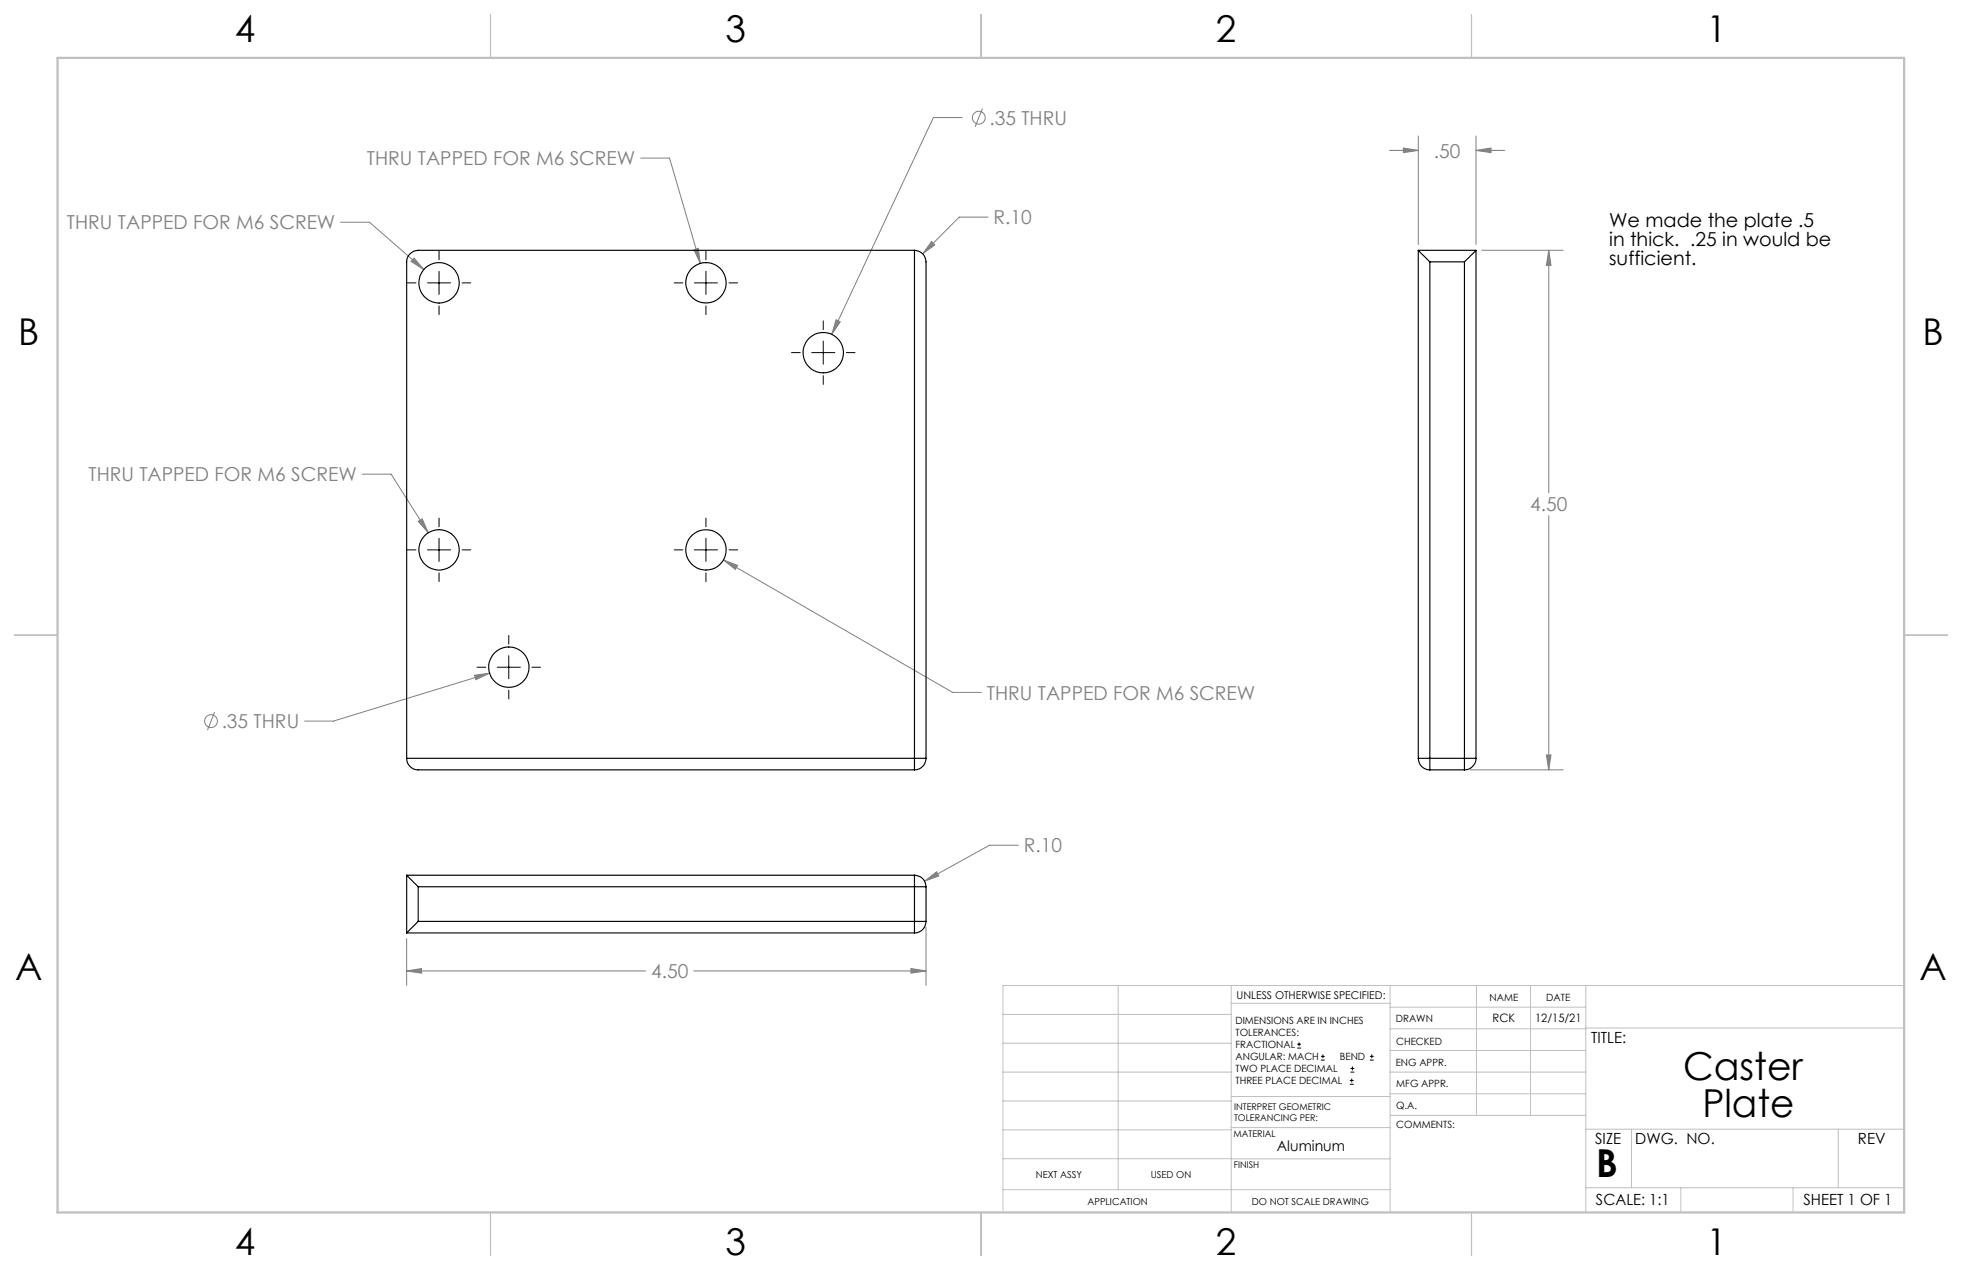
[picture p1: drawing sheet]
<svg xmlns="http://www.w3.org/2000/svg" width="432mm" height="279mm" viewBox="0 0 432 279" stroke-linecap="round" stroke-linejoin="round" font-family="sans-serif">
<g fill="none" stroke="#808080" stroke-width=".22">
<path d="M141 34.8h6.4l6.7 23.2M211.8 25.9h-6.4l-22.3 47.7M216.2 23.9l-1.6 4M305.8 33.1h6.3M308.9 32.6l3.2 .5-3.2 .5zM312.1 29.9v23.9M324.8 33.1l3.4-.5v1zM324.8 29.9v23.9M324.8 33.1h6.4M75 48.9h6.3l12 10.4M91.1 56.8l2.2 2.5-2.8-1.8zM152.7 54.9l1-.3 .4 3.4z"/>
<path d="M205 53.1l.7 .8-2.6 1.9zM217.5 47.8h-6.4l-8 8M326.1 55.1h17.9M340.9 55.1l.4 3.3h-1zM340.9 55.1v53.3M184 70.3l.9 .5-1.8 2.8zM79.7 104.3h6.4l8.2 12.9M92 114.7l.9-.5 1.4 3zM340.9 113.5v55.9M159.2 123.2l3.1 1.2-.5 .9zM159.2 123.2l50.5 29.1h6.3M47.2 156.6l-1.6 4.1"/>
<path d="M104.4 148.6l3.3-.5-3 1.4zM107.7 148.1l-34.3 10.5h-6.4M323.6 169.4h20.4M340.3 166.1h1l-.4 3.3zM203.5 193.9l2.6-2.1 .5 .9zM224.1 185.9h-6.3l-14.3 8M89.5 213.6l3.3-.5v1zM89.5 206.5v10.3M89.5 213.6h52.6M152.7 213.6h51.1M200.5 213.1l3.3 .5-3.3 .5zM203.8 204v12.8"/>
<circle cx="215.4" cy="25.9" r="1.41"/>
<circle cx="46.4" cy="158.7" r="1.4"/>
</g>
<g fill="none" stroke="#000" stroke-width=".22">
<path d="M96.6 55.2v2M96.6 59.7v5.1M155.4 55.2v2M155.4 59.7v5.1M89.6 62.2h1.9M94.1 62.2h5.1M96.6 67.3v1.9M101.7 62.2h1.9M148.4 62.2h1.9M152.8 62.2h5.1M155.4 67.3v1.9M160.4 62.2h1.9"/>
<path d="M174.2 77.6h1.9M178.6 77.6h5.1M181.2 70.6v1.9M181.2 75v5.1M186.3 77.6h1.9M181.2 82.7v1.9M96.6 114v1.9M96.6 118.4v5.1M155.4 114v1.9M155.4 118.4v5.1M89.6 121h1.9M94.1 121h5.1"/>
<path d="M96.6 126v2M101.7 121h1.9M112 139.8v1.9M148.4 121h1.9M152.8 121h5.1M155.4 126v2M160.4 121h1.9M105 146.8h1.9M109.4 146.8h5.1M112 144.3v5M112 151.9v1.9M117.1 146.8h1.9"/>
<path d="M285.5 230.6h.8M285.5 229.7h.8M285.9 229.3v.9M290.7 233.2h.8M290.7 232.4h.8M291.1 232v.8M297.1 238.5h.8M297.1 237.7h.8M297.2 235.9h.9M297.2 235.1h.9M297.5 237.3v.8M297.6 234.6v.9"/>
<path d="M301.5 233.2h.8M301.5 232.4h.8M301.9 232v.8"/>
</g>
<g fill="none" stroke="#c0c0c0" stroke-width=".22">
<path d="M246.1 216.8v44.9M271 216.8v49.9M305.9 216.8v49.9M324.9 216.8v28.6M336.8 216.8v28.6M349 216.8v49.9M419.1 216.8h-198.4v49.9M220.7 235.9h50.3M220.7 229.5h50.3M220.7 223.2h50.3M271 220.7h34.9M305.9 231.1h43.1"/>
<path d="M305.9 226.3h43.1M305.9 221.6h43.1M305.9 235.9h43.1M349 226.2h70.1M220.7 248.6h50.3M220.7 242.2h50.3M220.7 254.9h50.3M271 255h34.9M271 248.1h35M271 241.2h35M305.9 240.6h43.1M306 245.4h43"/>
<path d="M349 248.4h70.1M359.1 248.4v12.9M404.6 248.4v12.9M220.7 261.7h85.2M349 261.3h70.1M369.9 261.3v5.4M394.6 261.3v5.4"/>
</g>
<path d="M108 3.2v9.5M215.9 3.2v9.5M323.8 3.2v9.5M3.1 139.7h9.6M419.1 139.7h9.5M108 266.7v9.6M215.9 266.7v9.6M323.8 266.7v9.6" fill="none" stroke="#c0c0c0" stroke-width=".25"/>
<path d="M12.7 12.7h406.4v254h-406.4z" fill="none" stroke="#c0c0c0" stroke-width=".5"/>
<path d="M184 70.3l-.9 3.3 1.8-2.8zM104.4 148.6l.3 .9 3-1.4zM91.1 56.8l-.6 .7 2.8 1.8zM92 114.7l2.3 2.5-1.4-3zM152.7 54.9l1.4 3.1-.4-3.4zM159.2 123.2l2.6 2.1 .5-.9zM205 53.1l-1.9 2.7 2.6-1.9zM340.9 55.1l.4 3.3h-1zM340.3 166.1h1l-.4 3.3zM308.9 32.6l3.2 .5-3.2 .5zM324.8 33.1l3.4-.5v1zM89.5 213.6l3.3-.5v1zM200.5 213.1l3.3 .5-3.3 .5zM203.5 193.9l3.1-1.2-.5-.9z" fill="#808080"/>
<g fill="none" stroke="#000" stroke-width=".25">
<path d="M201.3 55.1h-109.3a2.59 2.59 0 0 0-2.5 2.5v109.2M201.3 55.1a2.59 2.59 0 0 1 2.5 2.5v109.2M201.3 55.1v111.7M312.1 55.1l2.6 2.5M312.1 55.1h12.7M312.1 55.1v111.7M314.7 57.6h7.6M314.7 57.6v109.2M322.3 57.6v109.2M324.8 55.1l-2.5 2.5M324.8 55.1v111.7M89.5 166.8a2.53 2.53 0 0 0 2.5 2.6h109.3"/>
<path d="M89.5 166.8h111.8M201.3 166.8h2.5M201.3 166.8v2.6M203.8 166.8a2.53 2.53 0 0 1-2.5 2.6M312.1 166.8a2.53 2.53 0 0 0 2.6 2.6M312.1 166.8h2.6M314.7 166.8v2.6M314.7 166.8h7.6M314.7 169.4h7.6M322.3 166.8h2.5M322.3 166.8v2.6M324.8 166.8a2.53 2.53 0 0 1-2.5 2.6"/>
<path d="M89.5 192.5l2.5 2.6M89.5 192.5v12.7M89.5 192.5h111.8M92 195.1v7.6M92 195.1h109.3M201.3 192.5v2.6M201.3 192.5a2.53 2.53 0 0 1 2.5 2.6M201.3 195.1h2.5M201.3 195.1v7.6M203.8 195.1v7.6M89.5 205.2h111.8M92 202.7l-2.5 2.5"/>
<path d="M92 202.7h109.3M201.3 202.7v2.5M201.3 202.7h2.5M203.8 202.7a2.53 2.53 0 0 1-2.5 2.5"/>
<circle cx="96.6" cy="62.2" r="4.4"/>
<circle cx="155.4" cy="62.2" r="4.4"/>
<circle cx="181.2" cy="77.6" r="4.4"/>
<circle cx="96.6" cy="121" r="4.4"/>
<circle cx="155.4" cy="121" r="4.4"/>
<circle cx="112" cy="146.8" r="4.5"/>
</g>
<g font-size="8.5">
<text x="370.4" y="237.7">Caster</text>
<text x="374.7" y="245.8">Plate</text>
<text x="351.3" y="259">B</text>
</g>
<g font-size="8.1">
<text x="51.7" y="9.3">4</text>
<text x="159.7" y="9.3">3</text>
<text x="267.6" y="9.3">2</text>
<text x="375.6" y="9.3">1</text>
<text x="4" y="76">B</text>
<text x="423.1" y="76">B</text>
<text x="3.3" y="215.7">A</text>
<text x="422.4" y="215.7">A</text>
<text x="51.7" y="276">4</text>
<text x="159.7" y="276">3</text>
<text x="267.6" y="276">2</text>
<text x="375.6" y="276">1</text>
</g>
<g font-size="4.2" fill="#808080">
<text x="217.8" y="27.4">.35 THRU</text>
<text x="315.6" y="34.7">.50</text>
<text x="80.8" y="36.4">THRU TAPPED FOR M6 SCREW</text>
<text x="14.7" y="50.5">THRU TAPPED FOR M6 SCREW</text>
<text x="218.6" y="49.4">R.10</text>
<text x="19.5" y="105.9">THRU TAPPED FOR M6 SCREW</text>
<text x="336.8" y="112.5">4.50</text>
<text x="217.2" y="153.9">THRU TAPPED FOR M6 SCREW</text>
<text x="48.8" y="160.2">.35 THRU</text>
<text x="225.3" y="187.5">R.10</text>
<text x="143.3" y="215.2">4.50</text>
</g>
<g font-size="4.2">
<text x="354.2" y="50">We made the plate .5</text>
<text x="354.2" y="54.2">in thick. .25 in would be</text>
<text x="354.2" y="58.3">sufficient.</text>
</g>
<g font-size="3.4">
<text x="350.2" y="229.5">TITLE:</text>
<text x="351.1" y="251.6">SIZE</text>
<text x="359.9" y="251.6">DWG. NO.</text>
<text x="408.9" y="251.7">REV</text>
<text x="351.2" y="265.2">SCALE: 1:1</text>
<text x="396.9" y="265.2">SHEET 1 OF 1</text>
</g>
<text font-size="3.2" x="281" y="253.3">Aluminum</text>
<g font-size="2.5">
<text x="328.5" y="224.8">RCK</text>
<text x="337.9" y="224.9">12/15/21</text>
</g>
<text font-size="2.4" x="272.2" y="219.7">UNLESS OTHERWISE SPECIFIED:</text>
<g font-size="2.2">
<text x="327.8" y="220.1">NAME</text>
<text x="340.3" y="220.2">DATE</text>
<text x="271.9" y="225.3">DIMENSIONS ARE IN INCHES</text>
<text x="271.9" y="227.9">TOLERANCES:</text>
<text x="307.2" y="224.9">DRAWN</text>
<text x="271.9" y="230.6">FRACTIONAL</text>
<text x="271.9" y="233.2">ANGULAR: MACH</text>
<text x="294.9" y="233.2">BEND</text>
<text x="307.3" y="229.8">CHECKED</text>
<text x="271.9" y="235.9">TWO PLACE DECIMAL</text>
<text x="271.9" y="238.5">THREE PLACE DECIMAL</text>
<text x="307.2" y="234.5">ENG APPR.</text>
<text x="307.3" y="239.2">MFG APPR.</text>
<text x="307.3" y="243.9">Q.A.</text>
<text x="307.3" y="248.1">COMMENTS:</text>
</g>
<g font-size="2.1">
<text x="227.9" y="259.2">NEXT ASSY</text>
<text x="253.3" y="259.2">USED ON</text>
<text x="239.3" y="265">APPLICATION</text>
<text x="275.5" y="265.1">DO NOT SCALE DRAWING</text>
</g>
<g font-size="2">
<text x="271.6" y="244.1">INTERPRET GEOMETRIC</text>
<text x="271.5" y="250.2">MATERIAL</text>
<text x="271.6" y="246.6">TOLERANCING PER:</text>
<text x="271.5" y="257">FINISH</text>
</g>
</svg>
